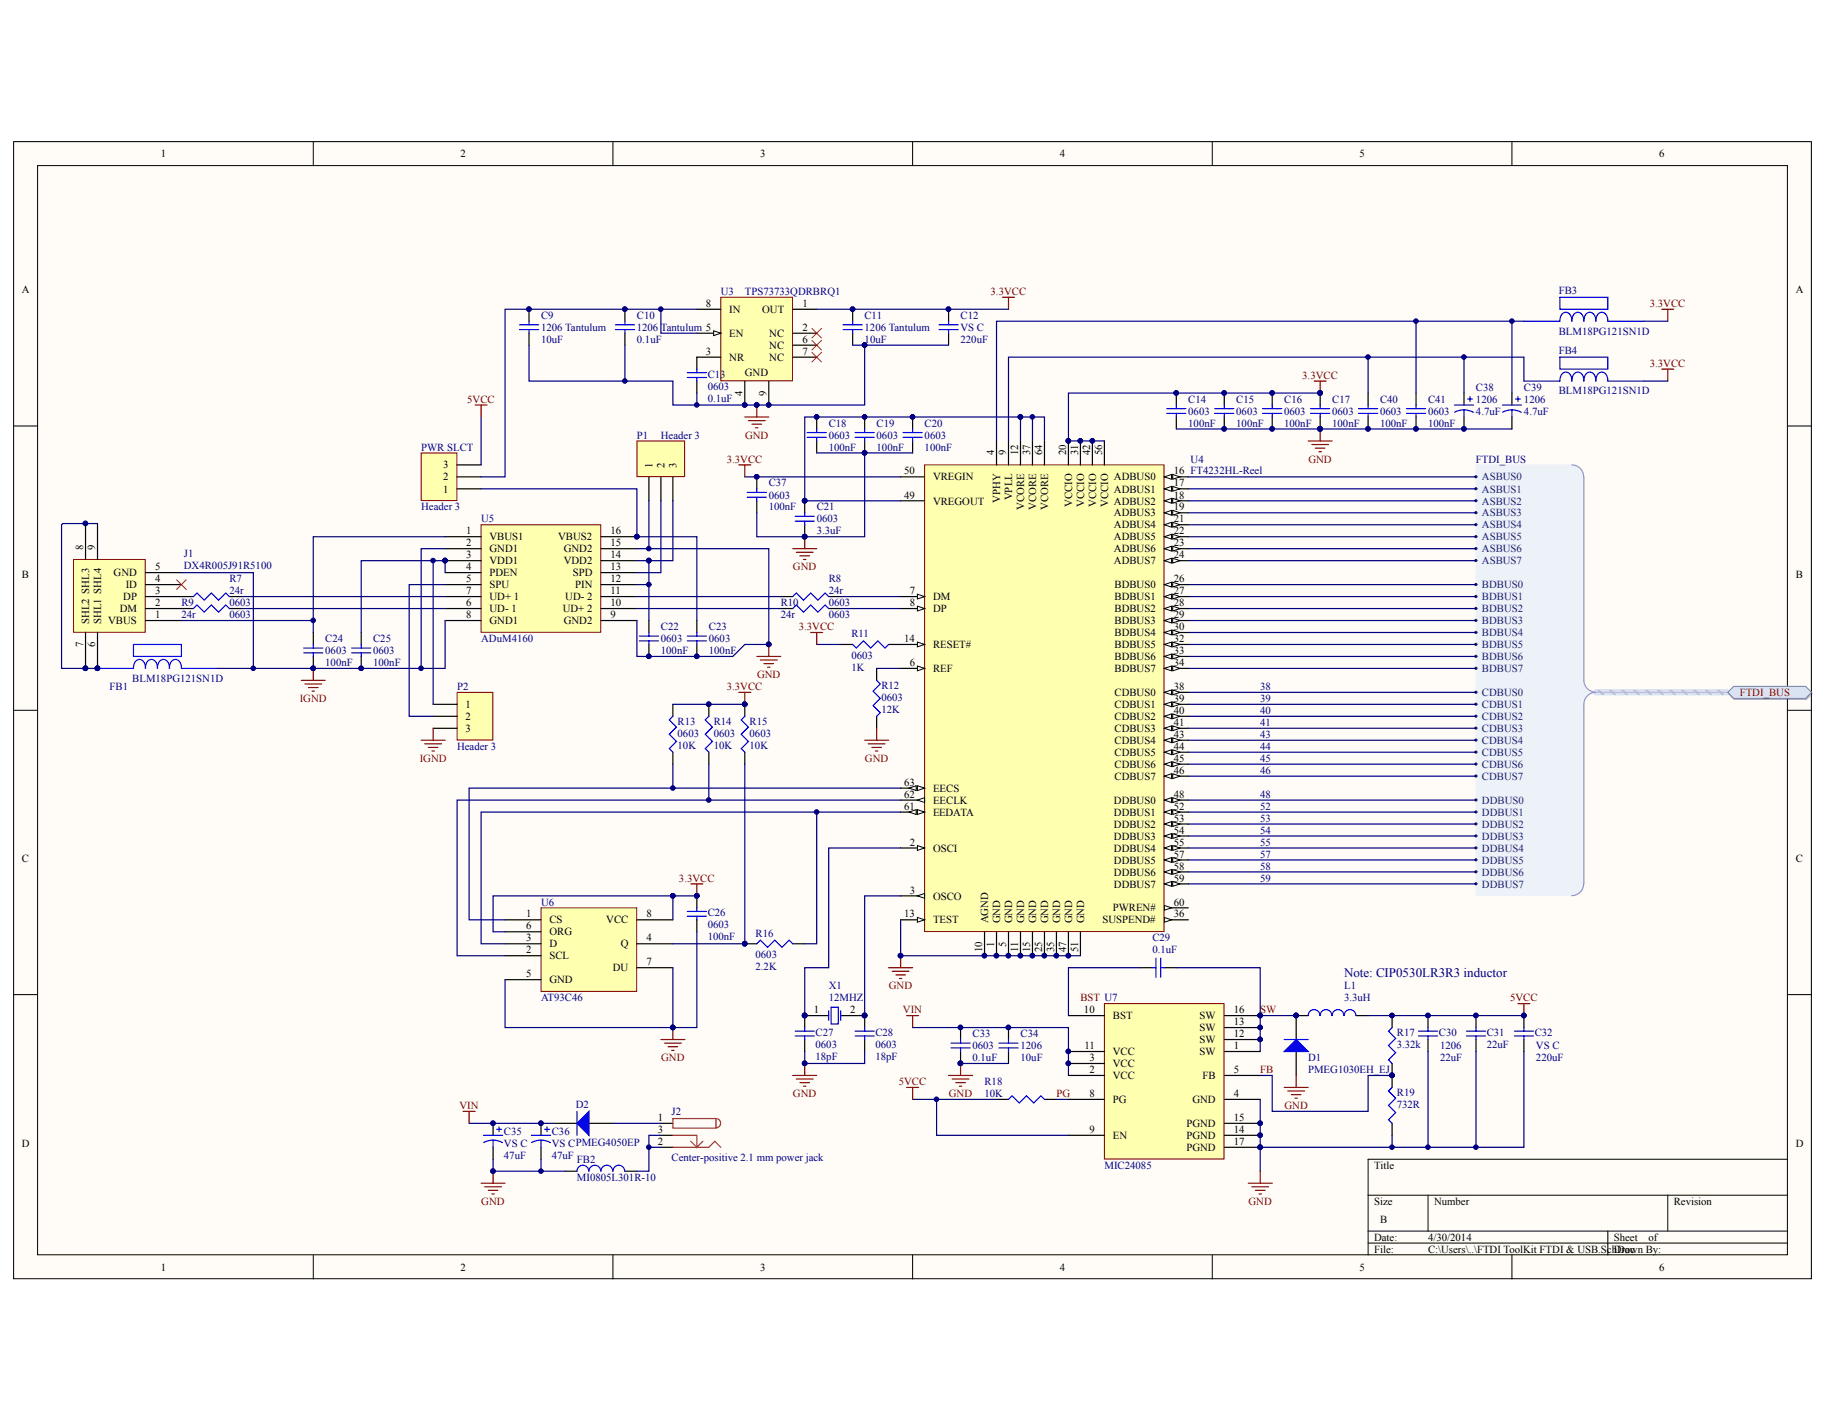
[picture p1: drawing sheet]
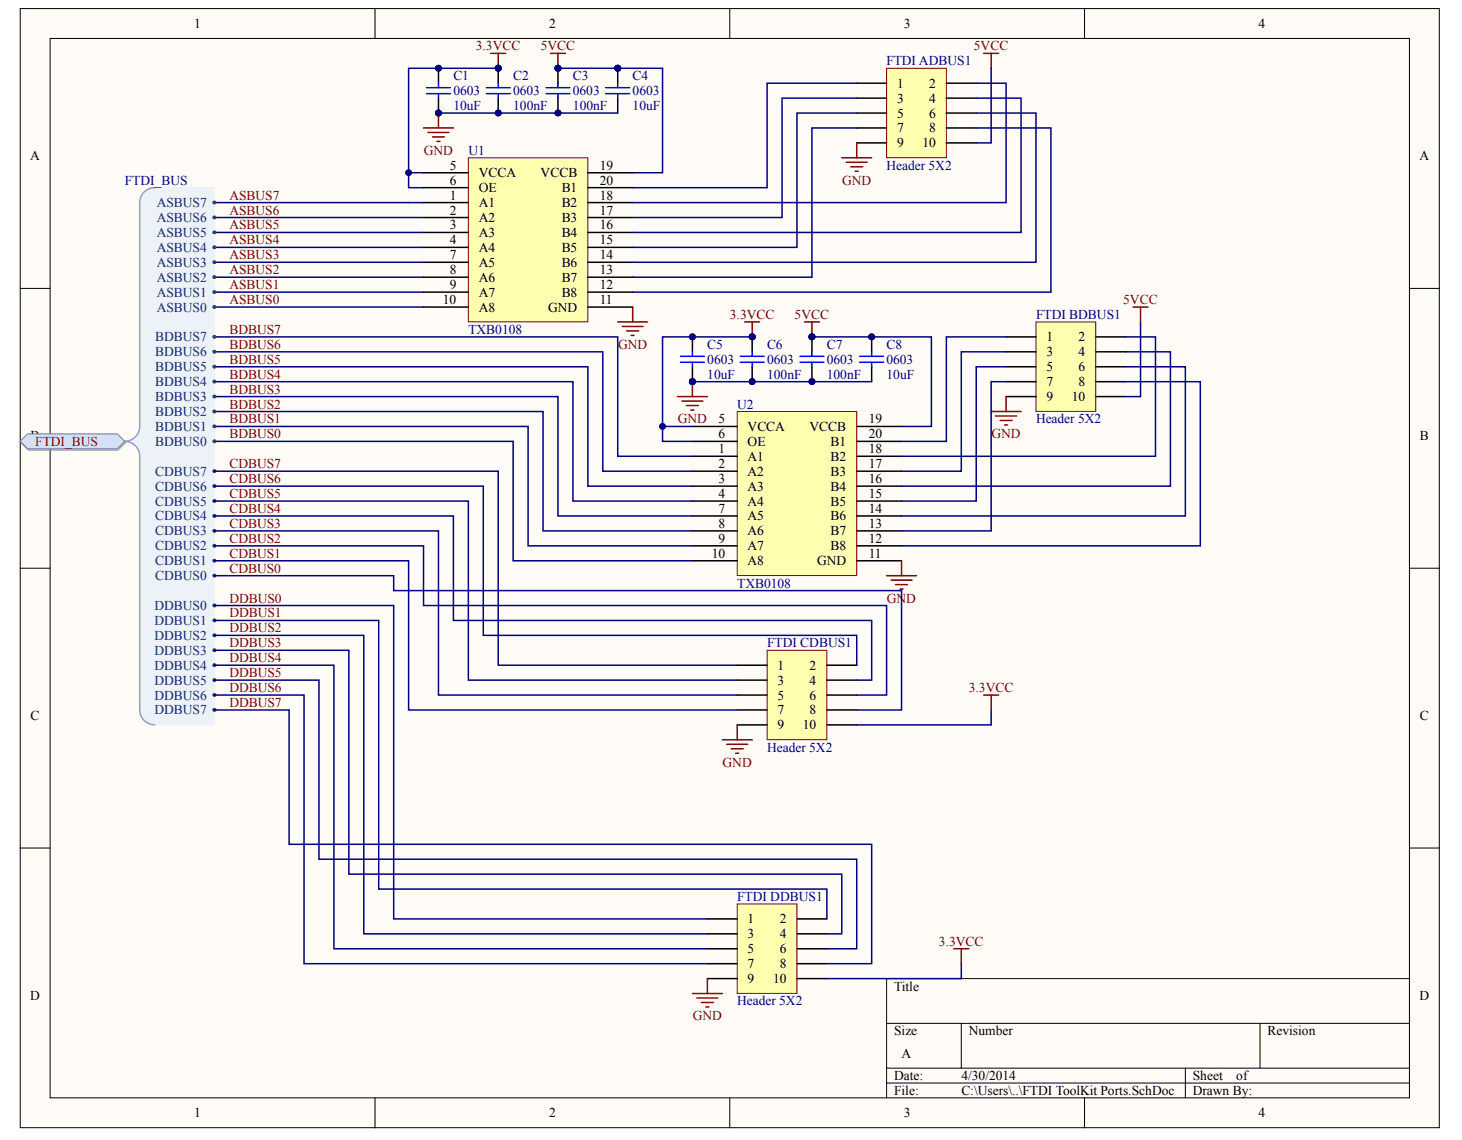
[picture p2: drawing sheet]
# Altium project FTDI ToolKit.PrjPCB
2 sheets, 82 parts. Net scope: flat (ports and power ports of the same name join across sheets).
Board file: FTDI ToolKit.PcbDoc
Sheets:
  FTDI ToolKit Ports.SchDoc
  FTDI ToolKit FTDI & USB.SchDoc

## Sheet FTDI ToolKit Ports.SchDoc
size A

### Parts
C1  0603  value 10uF  [1608[0603]]
C2  0603  value 100nF  [1608[0603]]
C3  0603  value 100nF  [1608[0603]]
C4  0603  value 10uF  [1608[0603]]
C5  0603  value 10uF  [1608[0603]]
C6  0603  value 100nF  [1608[0603]]
C7  0603  value 100nF  [1608[0603]]
C8  0603  value 10uF  [1608[0603]]
FTDI_ADBUS1  Header 5X2  [HDR2X5]
FTDI_BDBUS1  Header 5X2  [HDR2X5]
FTDI_CDBUS1  Header 5X2  [HDR2X5]
FTDI_DDBUS1  Header 5X2  [HDR2X5]
SW1  SSAJ120100  [SSAJ120100]
SW2  SSAJ120100  [SSAJ120100]
SW3  SSAJ120100  [SSAJ120100]
SW4  SSAJ120100  [SSAJ120100]
U1  TXB0108  [TXB0108]
U2  TXB0108  [TXB0108]

### Ports
FTDI_BUS (harness FTDI_BUS)

### Harnesses
FTDI_BUS: BDBUS0, BDBUS1, BDBUS2, BDBUS3, BDBUS4, BDBUS5, BDBUS6, BDBUS7, CDBUS0, CDBUS1, CDBUS2, CDBUS3, CDBUS4, CDBUS5, CDBUS6, CDBUS7, DDBUS0, DDBUS1, DDBUS2, DDBUS3, DDBUS4, DDBUS5, DDBUS6, DDBUS7, ASBUS0, ASBUS1, ASBUS2, ASBUS3, ASBUS4, ASBUS5, ASBUS6, ASBUS7

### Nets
3.3VCC: C1.2 C2.2 C5.2 C6.2 SW3.2 SW3.3(C) SW4.2 SW4.3(C) U1.5(VCCA) U1.6(OE) U2.5(VCCA) U2.6(OE)
5VCC: C3.2 C4.2 C7.2 C8.2 SW1.2 SW1.3(C) SW2.2 SW2.3(C) U1.19(VCCB) U2.19(VCCB)
GND: C1.1 C2.1 C3.1 C4.1 C5.1 C6.1 C7.1 C8.1 FTDI_ADBUS1.9 FTDI_BDBUS1.1 FTDI_CDBUS1.9 FTDI_DDBUS1.2 U1.11(GND) U2.11(GND)
ASBUS0: U1.10(A8) ; port FTDI_BUS.ASBUS0
ASBUS1: U1.9(A7) ; port FTDI_BUS.ASBUS1
ASBUS2: U1.8(A6) ; port FTDI_BUS.ASBUS2
ASBUS3: U1.7(A5) ; port FTDI_BUS.ASBUS3
ASBUS4: U1.4(A4) ; port FTDI_BUS.ASBUS4
ASBUS5: U1.3(A3) ; port FTDI_BUS.ASBUS5
ASBUS6: U1.2(A2) ; port FTDI_BUS.ASBUS6
ASBUS7: U1.1(A1) ; port FTDI_BUS.ASBUS7
BDBUS0: U2.10(A8) ; port FTDI_BUS.BDBUS0
BDBUS1: U2.9(A7) ; port FTDI_BUS.BDBUS1
BDBUS2: U2.8(A6) ; port FTDI_BUS.BDBUS2
BDBUS3: U2.7(A5) ; port FTDI_BUS.BDBUS3
BDBUS4: U2.4(A4) ; port FTDI_BUS.BDBUS4
BDBUS5: U2.3(A3) ; port FTDI_BUS.BDBUS5
BDBUS6: U2.2(A2) ; port FTDI_BUS.BDBUS6
BDBUS7: U2.1(A1) ; port FTDI_BUS.BDBUS7
CDBUS0: FTDI_CDBUS1.8 ; port FTDI_BUS.CDBUS0
CDBUS1: FTDI_CDBUS1.7 ; port FTDI_BUS.CDBUS1
CDBUS2: FTDI_CDBUS1.6 ; port FTDI_BUS.CDBUS2
CDBUS3: FTDI_CDBUS1.5 ; port FTDI_BUS.CDBUS3
CDBUS4: FTDI_CDBUS1.4 ; port FTDI_BUS.CDBUS4
CDBUS5: FTDI_CDBUS1.3 ; port FTDI_BUS.CDBUS5
CDBUS6: FTDI_CDBUS1.2 ; port FTDI_BUS.CDBUS6
CDBUS7: FTDI_CDBUS1.1 ; port FTDI_BUS.CDBUS7
DDBUS0: FTDI_DDBUS1.3 ; port FTDI_BUS.DDBUS0
DDBUS1: FTDI_DDBUS1.4 ; port FTDI_BUS.DDBUS1
DDBUS2: FTDI_DDBUS1.5 ; port FTDI_BUS.DDBUS2
DDBUS3: FTDI_DDBUS1.6 ; port FTDI_BUS.DDBUS3
DDBUS4: FTDI_DDBUS1.7 ; port FTDI_BUS.DDBUS4
DDBUS5: FTDI_DDBUS1.8 ; port FTDI_BUS.DDBUS5
DDBUS6: FTDI_DDBUS1.9 ; port FTDI_BUS.DDBUS6
DDBUS7: FTDI_DDBUS1.10 ; port FTDI_BUS.DDBUS7
NetFTDI_ADBUS1_1: FTDI_ADBUS1.1 U1.20(B1)
NetFTDI_ADBUS1_2: FTDI_ADBUS1.2 U1.18(B2)
NetFTDI_ADBUS1_3: FTDI_ADBUS1.3 U1.17(B3)
NetFTDI_ADBUS1_4: FTDI_ADBUS1.4 U1.16(B4)
NetFTDI_ADBUS1_5: FTDI_ADBUS1.5 U1.15(B5)
NetFTDI_ADBUS1_6: FTDI_ADBUS1.6 U1.14(B6)
NetFTDI_ADBUS1_7: FTDI_ADBUS1.7 U1.13(B7)
NetFTDI_ADBUS1_8: FTDI_ADBUS1.8 U1.12(B8)
NetFTDI_ADBUS1_10: FTDI_ADBUS1.10 SW1.1
NetFTDI_BDBUS1_2: FTDI_BDBUS1.2 SW2.1
NetFTDI_BDBUS1_3: FTDI_BDBUS1.3 U2.20(B1)
NetFTDI_BDBUS1_4: FTDI_BDBUS1.4 U2.18(B2)
NetFTDI_BDBUS1_5: FTDI_BDBUS1.5 U2.17(B3)
NetFTDI_BDBUS1_6: FTDI_BDBUS1.6 U2.16(B4)
NetFTDI_BDBUS1_7: FTDI_BDBUS1.7 U2.15(B5)
NetFTDI_BDBUS1_8: FTDI_BDBUS1.8 U2.14(B6)
NetFTDI_BDBUS1_9: FTDI_BDBUS1.9 U2.13(B7)
NetFTDI_BDBUS1_10: FTDI_BDBUS1.10 U2.12(B8)
NetFTDI_CDBUS1_10: FTDI_CDBUS1.10 SW3.1
NetFTDI_DDBUS1_1: FTDI_DDBUS1.1 SW4.1

## Sheet FTDI ToolKit FTDI & USB.SchDoc
size B

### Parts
C9  1206 Tantulum  value 10uF  [C1206]
C10  1206 Tantulum  value 0.1uF  [C1206]
C11  1206 Tantulum  value 10uF  [C1206]
C12  VS C  value 220uF  [Panasonic VS C]
C13  0603  value 0.1uF  [1608[0603]]
C14  0603  value 100nF  [1608[0603]]
C15  0603  value 100nF  [1608[0603]]
C16  0603  value 100nF  [1608[0603]]
C17  0603  value 100nF  [1608[0603]]
C18  0603  value 100nF  [1608[0603]]
C19  0603  value 100nF  [1608[0603]]
C20  0603  value 100nF  [1608[0603]]
C21  0603  value 3.3uF  [1608[0603]]
C22  0603  value 100nF  [1608[0603]]
C23  0603  value 100nF  [1608[0603]]
C24  0603  value 100nF  [1608[0603]]
C25  0603  value 100nF  [1608[0603]]
C26  0603  value 100nF  [1608[0603]]
C27  0603  value 18pF  [1608[0603]]
C28  0603  value 18pF  [1608[0603]]
C29  value 0.1uF  [1608[0603]]  (hidden comment: Cap Semi)
C30  1206  value 22uF  [C1206]
C31  value 22uF  [C1206]  (hidden comment: Cap Semi)
C32  VS C  value 220uF  [Panasonic VS C]
C33  0603  value 0.1uF  [1608[0603]]
C34  1206  value 10uF  [C1206]
C35  VS C  value 47uF  [Panasonic VS C]
C36  VS C  value 47uF  [Panasonic VS C]
C37  0603  value 100nF  [1608[0603]]
C38  1206  value 4.7uF  [C1206POL]
C39  1206  value 4.7uF  [C1206POL]
C40  0603  value 100nF  [1608[0603]]
C41  0603  value 100nF  [1608[0603]]
D1  PMEG1030EH_EJ  [PMEG1030EH_EJ]
D2  PMEG4050EP  [PMEG4050EP]
FB1  BLM18PG121SN1D  [BLM18PG121SN1D]
FB2  MI0805L301R-10  [SM 0805 - gap trimmed]
FB3  BLM18PG121SN1D  [BLM18PG121SN1D]
FB4  BLM18PG121SN1D  [BLM18PG121SN1D]
J1  DX4R005J91R5100  [Micro USB Circular Holes Only]
J2  Center-positive 2.1 mm power jack  [PJ-102AH]
L1  value 3.3uH  [CIP0530LR3R3]  (hidden comment: Inductor)
P1  Header 3  [HDR1X3]
P2  Header 3  [HDR1X3]
PWR_SLCT  Header 3  [HDR1X3]
R7  0603  value 24r  [J1-0603]
R8  0603  value 24r  [J1-0603]
R9  0603  value 24r  [J1-0603]
R10  0603  value 24r  [J1-0603]
R11  0603  value 1K  [J1-0603]
R12  0603  value 12K  [J1-0603]
R13  0603  value 10K  [J1-0603]
R14  0603  value 10K  [J1-0603]
R15  0603  value 10K  [J1-0603]
R16  0603  value 2.2K  [J1-0603]
R17  value 3.32k  [J1-0603]  (hidden comment: Res3)
R18  value 10K  [J1-0603]  (hidden comment: Res3)
R19  value 732R  [J1-0603]  (hidden comment: Res3)
U3  TPS73733QDRBRQ1  [TI-DRB8-1750X1500TP_V]
U4  FT4232HL-Reel  [LQFP-64_N]
U5  ADuM4160  [ADuM4160]
U6  AT93C46  [SOIC127P600X175-8N]
U7  MIC24085  [MIC24085-AYML]
X1  12MHZ  [445C35A12M00000]

### Ports
FTDI_BUS (harness FTDI_BUS)

### Harnesses
FTDI_BUS: ASBUS0, ASBUS1, ASBUS2, ASBUS3, ASBUS4, ASBUS5, ASBUS6, ASBUS7, BDBUS0, BDBUS1, BDBUS2, BDBUS3, BDBUS4, BDBUS5, BDBUS6, BDBUS7, CDBUS0, CDBUS1, CDBUS2, CDBUS3, CDBUS4, CDBUS5, CDBUS6, CDBUS7, DDBUS0, DDBUS1, DDBUS2, DDBUS3, DDBUS4, DDBUS5, DDBUS6, DDBUS7

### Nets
3.3VCC: C11.1 C12.1 C14.2 C15.2 C16.2 C17.2 C26.2 C37.2 FB3.2 FB4.2 R11.2 R13.2 R14.2 R15.2 U3.1(OUT) U4.20(VCCIO) U4.31(VCCIO) U4.42(VCCIO) U4.50(VREGIN) U4.56(VCCIO) U6.6(ORG) U6.8(VCC)
5VCC: C30.2 C31.1 C32.1 L1.2 PWR_SLCT.3 R17.2 R18.1 U7.9(EN)
GND: C9.2 C10.1 C11.2 C12.2 C13.1 C14.1 C15.1 C16.1 C17.1 C18.1 C19.1 C20.1 C21.1 C22.1 C23.1 C26.1 C27.1 C28.1 C30.1 C31.2 C32.2 C33.1 C34.1 C35.2 C36.2 C37.1 C38.2 C39.2 C40.1 C41.1 D1.1(A) FB2.1 P1.1 R12.2 R19.1 U3.4(GND) U3.9(GND) U4.1(GND) U4.5(GND) U4.10(AGND) U4.11(GND) U4.13(TEST) U4.15(GND) U4.25(GND) U4.35(GND) U4.47(GND) U4.51(GND) U5.9(GND2) U5.15(GND2) U6.5(GND) U6.7(DU) U7.4(GND) U7.14(PGND) U7.15(PGND) U7.17(PGND)
IGND: C24.1 C25.1 FB1.2 J1.5(GND) P2.3 U5.2(GND1) U5.8(GND1)
VIN: C33.2 C34.2 C35.1 C36.1 D2.1(A) U7.2(VCC) U7.3(VCC) U7.11(VCC)
ASBUS0: U4.16(ADBUS0) ; port FTDI_BUS.ASBUS0
ASBUS1: U4.17(ADBUS1) ; port FTDI_BUS.ASBUS1
ASBUS2: U4.18(ADBUS2) ; port FTDI_BUS.ASBUS2
ASBUS3: U4.19(ADBUS3) ; port FTDI_BUS.ASBUS3
ASBUS4: U4.21(ADBUS4) ; port FTDI_BUS.ASBUS4
ASBUS5: U4.22(ADBUS5) ; port FTDI_BUS.ASBUS5
ASBUS6: U4.23(ADBUS6) ; port FTDI_BUS.ASBUS6
ASBUS7: U4.24(ADBUS7) ; port FTDI_BUS.ASBUS7
BDBUS0: U4.26(BDBUS0) ; port FTDI_BUS.BDBUS0
BDBUS1: U4.27(BDBUS1) ; port FTDI_BUS.BDBUS1
BDBUS2: U4.28(BDBUS2) ; port FTDI_BUS.BDBUS2
BDBUS3: U4.29(BDBUS3) ; port FTDI_BUS.BDBUS3
BDBUS4: U4.30(BDBUS4) ; port FTDI_BUS.BDBUS4
BDBUS5: U4.32(BDBUS5) ; port FTDI_BUS.BDBUS5
BDBUS6: U4.33(BDBUS6) ; port FTDI_BUS.BDBUS6
BDBUS7: U4.34(BDBUS7) ; port FTDI_BUS.BDBUS7
CDBUS0: U4.38(CDBUS0) ; port FTDI_BUS.CDBUS0
CDBUS1: U4.39(CDBUS1) ; port FTDI_BUS.CDBUS1
CDBUS2: U4.40(CDBUS2) ; port FTDI_BUS.CDBUS2
CDBUS3: U4.41(CDBUS3) ; port FTDI_BUS.CDBUS3
CDBUS4: U4.43(CDBUS4) ; port FTDI_BUS.CDBUS4
CDBUS5: U4.44(CDBUS5) ; port FTDI_BUS.CDBUS5
CDBUS6: U4.45(CDBUS6) ; port FTDI_BUS.CDBUS6
CDBUS7: U4.46(CDBUS7) ; port FTDI_BUS.CDBUS7
DDBUS0: U4.48(DDBUS0) ; port FTDI_BUS.DDBUS0
DDBUS1: U4.52(DDBUS1) ; port FTDI_BUS.DDBUS1
DDBUS2: U4.53(DDBUS2) ; port FTDI_BUS.DDBUS2
DDBUS3: U4.54(DDBUS3) ; port FTDI_BUS.DDBUS3
DDBUS4: U4.55(DDBUS4) ; port FTDI_BUS.DDBUS4
DDBUS5: U4.57(DDBUS5) ; port FTDI_BUS.DDBUS5
DDBUS6: U4.58(DDBUS6) ; port FTDI_BUS.DDBUS6
DDBUS7: U4.59(DDBUS7) ; port FTDI_BUS.DDBUS7
FB: R17.1 R19.2 U7.5(FB)
PG: R18.2 U7.8(PG)
SW: C29.1 D1.2(K) L1.1 U7.1(SW) U7.12(SW) U7.13(SW) U7.16(SW)
NetC9_1: C9.1 C10.2 PWR_SLCT.2 U3.5(EN) U3.8(IN)
NetC13_2: C13.2 U3.3(NR)
NetC18_2: C18.2 C19.2 C20.2 C21.2 U4.12(VCORE) U4.37(VCORE) U4.49(VREGOUT) U4.64(VCORE)
NetC22_2: C22.2 P1.3 U5.12(PIN) U5.14(VDD2)
NetC23_2: C23.2 PWR_SLCT.1 U5.16(VBUS2)
NetC24_2: C24.2 J1.1(VBUS) U5.1(VBUS1)
NetC25_2: C25.2 P2.1 U5.3(VDD1) U5.4(PDEN)
NetC27_2: C27.2 U4.2(OSCI) X1.1(OSC1)
NetC28_2: C28.2 U4.3(OSCO) X1.2(OSC2)
NetC29_2: C29.2 U7.10(BST)
NetC38_1: C38.1 C40.2 FB4.1 U4.9(VPLL)
NetC39_1: C39.1 C41.2 FB3.1 U4.4(VPHY)
NetD2_2: D2.2(K) J2.1
NetFB1_1: FB1.1 J1.6(SHL1) J1.7(SHL2) J1.8(SHL3) J1.9(SHL4)
NetFB2_2: FB2.2 J2.2 J2.3
NetJ1_2: J1.2(DM) R9.1
NetJ1_3: J1.3(DP) R7.1
NetP1_2: P1.2 U5.13(SPD)
NetP2_2: P2.2 U5.5(SPU)
NetR7_2: R7.2 U5.7(UD+_1)
NetR8_1: R8.1 U5.11(UD-_2)
NetR8_2: R8.2 U4.7(DM)
NetR9_2: R9.2 U5.6(UD-_1)
NetR10_1: R10.1 U5.10(UD+_2)
NetR10_2: R10.2 U4.8(DP)
NetR11_1: R11.1 U4.14(RESET#)
NetR12_1: R12.1 U4.6(REF)
NetR13_1: R13.1 U4.63(EECS) U6.1(CS)
NetR14_1: R14.1 U4.62(EECLK) U6.2(SCL)
NetR15_1: R15.1 R16.1 U6.4(Q)
NetR16_2: R16.2 U4.61(EEDATA) U6.3(D)

Not connected (* = marked no-connect by the designer): J1 4(ID)*; U3 2(NC)* 6(NC)* 7(NC)*; U4 36(SUSPEND#) 60(PWREN#); U7 6(NC) 7(NC)

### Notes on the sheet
- 38
- 39
- 40
- 41
- 43
- 44
- 45
- 46
- 48
- 52
- 53
- 54
- 55
- 57
- 58
- 59
- Note: CIP0530LR3R3 inductor
- Labels drawn without touching a wire or pin: BST

## Nets that join several sheets
3.3VCC: FTDI ToolKit Ports (12 pins), FTDI ToolKit FTDI & USB (22 pins)
5VCC: FTDI ToolKit Ports (10 pins), FTDI ToolKit FTDI & USB (8 pins)
GND: FTDI ToolKit Ports (14 pins), FTDI ToolKit FTDI & USB (55 pins)
ASBUS0: FTDI ToolKit Ports (U1.10), FTDI ToolKit FTDI & USB (U4.16)
ASBUS1: FTDI ToolKit Ports (U1.9), FTDI ToolKit FTDI & USB (U4.17)
ASBUS2: FTDI ToolKit Ports (U1.8), FTDI ToolKit FTDI & USB (U4.18)
ASBUS3: FTDI ToolKit Ports (U1.7), FTDI ToolKit FTDI & USB (U4.19)
ASBUS4: FTDI ToolKit Ports (U1.4), FTDI ToolKit FTDI & USB (U4.21)
ASBUS5: FTDI ToolKit Ports (U1.3), FTDI ToolKit FTDI & USB (U4.22)
ASBUS6: FTDI ToolKit Ports (U1.2), FTDI ToolKit FTDI & USB (U4.23)
ASBUS7: FTDI ToolKit Ports (U1.1), FTDI ToolKit FTDI & USB (U4.24)
BDBUS0: FTDI ToolKit Ports (U2.10), FTDI ToolKit FTDI & USB (U4.26)
BDBUS1: FTDI ToolKit Ports (U2.9), FTDI ToolKit FTDI & USB (U4.27)
BDBUS2: FTDI ToolKit Ports (U2.8), FTDI ToolKit FTDI & USB (U4.28)
BDBUS3: FTDI ToolKit Ports (U2.7), FTDI ToolKit FTDI & USB (U4.29)
BDBUS4: FTDI ToolKit Ports (U2.4), FTDI ToolKit FTDI & USB (U4.30)
BDBUS5: FTDI ToolKit Ports (U2.3), FTDI ToolKit FTDI & USB (U4.32)
BDBUS6: FTDI ToolKit Ports (U2.2), FTDI ToolKit FTDI & USB (U4.33)
BDBUS7: FTDI ToolKit Ports (U2.1), FTDI ToolKit FTDI & USB (U4.34)
CDBUS0: FTDI ToolKit Ports (FTDI_CDBUS1.8), FTDI ToolKit FTDI & USB (U4.38)
CDBUS1: FTDI ToolKit Ports (FTDI_CDBUS1.7), FTDI ToolKit FTDI & USB (U4.39)
CDBUS2: FTDI ToolKit Ports (FTDI_CDBUS1.6), FTDI ToolKit FTDI & USB (U4.40)
CDBUS3: FTDI ToolKit Ports (FTDI_CDBUS1.5), FTDI ToolKit FTDI & USB (U4.41)
CDBUS4: FTDI ToolKit Ports (FTDI_CDBUS1.4), FTDI ToolKit FTDI & USB (U4.43)
CDBUS5: FTDI ToolKit Ports (FTDI_CDBUS1.3), FTDI ToolKit FTDI & USB (U4.44)
CDBUS6: FTDI ToolKit Ports (FTDI_CDBUS1.2), FTDI ToolKit FTDI & USB (U4.45)
CDBUS7: FTDI ToolKit Ports (FTDI_CDBUS1.1), FTDI ToolKit FTDI & USB (U4.46)
DDBUS0: FTDI ToolKit Ports (FTDI_DDBUS1.3), FTDI ToolKit FTDI & USB (U4.48)
DDBUS1: FTDI ToolKit Ports (FTDI_DDBUS1.4), FTDI ToolKit FTDI & USB (U4.52)
DDBUS2: FTDI ToolKit Ports (FTDI_DDBUS1.5), FTDI ToolKit FTDI & USB (U4.53)
DDBUS3: FTDI ToolKit Ports (FTDI_DDBUS1.6), FTDI ToolKit FTDI & USB (U4.54)
DDBUS4: FTDI ToolKit Ports (FTDI_DDBUS1.7), FTDI ToolKit FTDI & USB (U4.55)
DDBUS5: FTDI ToolKit Ports (FTDI_DDBUS1.8), FTDI ToolKit FTDI & USB (U4.57)
DDBUS6: FTDI ToolKit Ports (FTDI_DDBUS1.9), FTDI ToolKit FTDI & USB (U4.58)
DDBUS7: FTDI ToolKit Ports (FTDI_DDBUS1.10), FTDI ToolKit FTDI & USB (U4.59)
